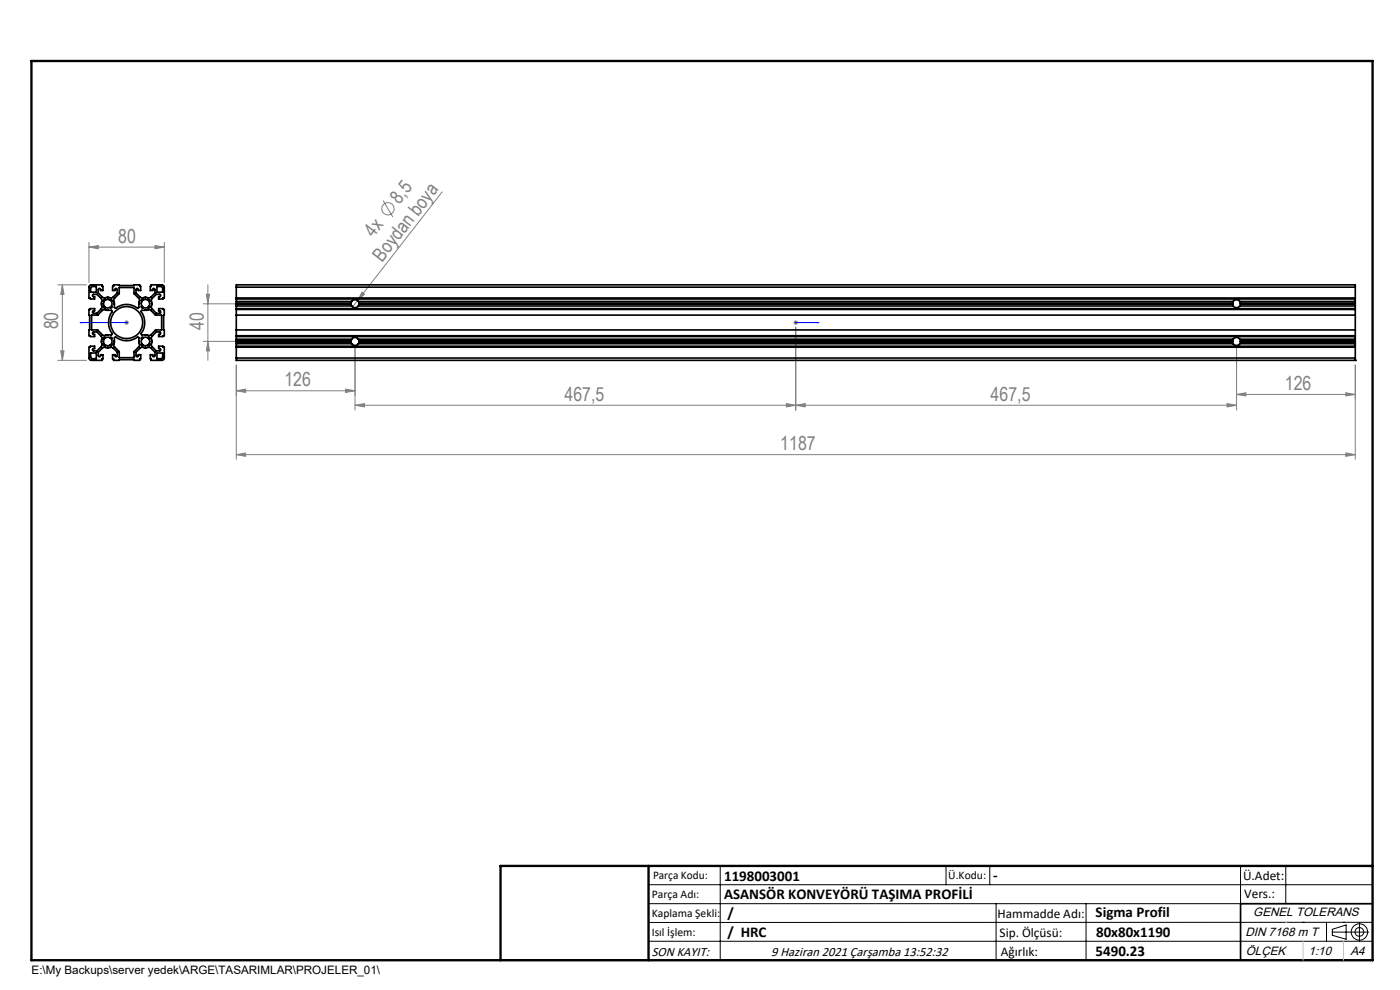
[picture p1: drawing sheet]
<svg xmlns="http://www.w3.org/2000/svg" width="297mm" height="210mm" viewBox="0 0 297 210" stroke-linecap="round" stroke-linejoin="round" font-family="sans-serif">
<g fill="none" stroke="#808080" stroke-width=".21">
<path d="M18.9 52.4l1.9-.3v.7zM18.9 51.4v8.5M18.9 52.4h16M32.9 52.1l2 .3-2 .4zM34.9 51.4v8.5M81.3 42.5l2 3.5M93.8 40.7l-18 23.1M12.2 60.4h6.1M12.2 76.4h6.1M12.9 74.4h.7l-.4 2zM13.2 60.4v16M13.2 60.4l.4 2h-.7z"/>
<path d="M26.4 68.4h1M26.5 68.1l.7 .7M26.8 67.9v1M27.2 68.1l-.7 .7M43.1 64.4h31.2M43.1 72.4h31.2M43.8 62.4h.6l-.3 2zM44.1 60.4v16M44.1 72.4l.3 2h-.6zM50.1 77.4v20M75.3 73.4v13.6M75.8 63.8l-1 1.3"/>
<path d="M76.8 62l.5 .4-1.5 1.4zM168.3 68.4h1M168.5 68.1l.7 .7M168.8 69.4v17.6M168.8 67.9v1M169.2 68.1l-.7 .7M262.3 73.4v13.6M287.5 77.4v20M50.1 96.4l2-.3v.7zM50.1 82.9l2-.4v.7zM50.1 96.4h237.4M50.1 82.9h25.2"/>
<path d="M73.3 82.5l2 .4-2 .3zM75.3 86l2-.4v.7zM75.3 86h187M166.8 85.6l2 .4-2 .3zM168.8 86l2-.4v.7zM260.3 85.6l2 .4-2 .3zM262.3 83.7l2-.4v.7zM262.3 83.7h25.2M285.5 83.3l2 .4-2 .3zM285.5 96.1l2 .3-2 .4z"/>
<circle cx="82.3" cy="44.3" r="1.3"/>
</g>
<g fill="none" stroke="#000" stroke-width=".21">
<path d="M137.6 187.7h153.6M137.6 191.7h153.6M137.6 199.7h153.6M152.8 183.7v20M200.7 183.7v4M210 183.7v4M211.3 191.7v12M230.4 191.7v12M263.2 183.7v20M272.8 183.7v8M276.4 195.6h.1M281.4 195.6v4.1"/>
<path d="M282.6 197.7h7.8M282.6 197.1l3-.9v3l-3-.8zM285 195.6h.1M288.4 195.8v3.8M291.2 195.6l-153.6 .1"/>
<circle cx="288.4" cy="197.7" r="1.74"/>
<circle cx="288.4" cy="197.7" r=".93"/>
</g>
<path d="M17 68.4h.5h-.5M17 68.4h9.8M26.7 68.4h.3zM26.8 68.4h.1M168.7 68.4h.2zM168.8 68.4h.1M168.8 68.4h4.9M173.7 68.4h-.5h.5" fill="none" stroke="#00f" stroke-width=".21"/>
<path d="M291.2 191.7h-28v12M106.2 203.7h185" fill="none" stroke="#000" stroke-width=".35"/>
<path d="M6.7 12.9h284.5v190.8h-284.5zM137.6 183.7v20M291.2 183.7h-185v20" fill="none" stroke="#000" stroke-width=".5"/>
<path d="M272.8 195.6h.1M276.4 199.7v4M285 199.7v4" fill="none" stroke="#c0c0c0" stroke-width=".21"/>
<g fill="#00f">
<path d="M173.2 68.4h.5zM168.7 68.4h.2z"/>
<path d="M26.7 68.4h.3zM17 68.4h.5z"/>
</g>
<g fill="#808080">
<path d="M76.8 62l.5 .4-1.5 1.4z"/>
<path d="M32.9 52.1l2 .3-2 .4zM18.9 52.4l1.9-.3v.7z"/>
<path d="M285.5 96.1l2 .3-2 .4zM50.1 96.4l2-.3v.7zM73.3 82.5l2 .4-2 .3zM50.1 82.9l2-.4v.7z"/>
<path d="M75.3 86l2-.4v.7zM166.8 85.6l2 .4-2 .3zM168.8 86l2-.4v.7zM260.3 85.6l2 .4-2 .3zM262.3 83.7l2-.4v.7zM285.5 83.3l2 .4-2 .3z"/>
<path d="M13.2 60.4l.4 2h-.7zM12.9 74.4h.7l-.4 2z"/>
<path d="M43.8 62.4h.6l-.3 2zM44.1 72.4l.3 2h-.6z"/>
</g>
<g fill="none" stroke="#000" stroke-width=".35">
<path d="M19 60.6l.3-.2h2.3v.3h.2v.9h-.5v-.2a.25 .25 0 0 0-.2-.2 .25 .25 0 0 0-.3 .2v.8l.9 .8 .4 .2 .6-.1h1.1l1.1-.9v-.8a.25 .25 0 0 0-.3-.2 .25 .25 0 0 0-.2 .2v.2h-.5v-.9h.2v-.3h1.2v.2l4.3-.2v.3h.2v.9h-.4l-.1-.3-.3-.1-.1 .1v.9l1.1 1 1-.1 .6 .1 .4-.2 .9-.8v-.8l-.2-.2-.3 .1v.3h-.5v-.9h.2v-.3h2.4l.2 .2 .2 .2v2.4h-.3v.2h-.9v-.5h.3v-.4l-.8-.1-1.1 1.2v1.7l1.1 1.2 .8-.1v-.4l-.3-.1v-.4h.9v.1h.3v1.2h-.2l.2 4.4h-.3v.2h-.9v-.5h.2a.27 .27 0 0 0 .2-.2 .27 .27 0 0 0-.2-.3h-.7l-1.1 1.2 .1 1.9 1 .9h.7a.25 .25 0 0 0 .2-.2 .25 .25 0 0 0-.2-.3h-.2v-.5h.9v.3h.3v2.3l-.2 .3-.3 .1h-2.3v-.3h-.2v-.9h.5v.2a.25 .25 0 0 0 .2 .3 .25 .25 0 0 0 .3-.3v-.7l-.9-.9-.4-.1-.6 .1-1.1-.1-1 1v.7a.25 .25 0 0 0 .2 .3 .25 .25 0 0 0 .3-.3v-.2h.4v.9h-.2v.3h-1.2v-.1l-4.3 .1v-.3h-.2v-.9h.5v.3l.3 .2 .2-1-1.1-1-1.1 .1-.6-.1-.4 .1-.9 .9 .2 1 .3-.2v-.3h.5v.9h-.2v.3h-2.2l-.4-.1-.1-.3v-2.3h.3v-.3h.9v.5l-.4 .1-.1 .3 .2 .1h.8l1-1.1v-1.7l-1-1.2h-.7l-.3 .2 .1 .3h.4v.5h-.9v-.2h-.3v-1.2h.1l-.1-4.4h.3v-.1h.9v.4h-.2a.27 .27 0 0 0-.3 .3 .27 .27 0 0 0 .3 .3h.7l1-1.2-.1-1.9-.9-1h-.7a.25 .25 0 0 0-.3 .3 .25 .25 0 0 0 .3 .2h.2v.5h-.9v-.2h-.3v-2.4zM19.2 74.9h1.2v1.2l-1.1-.1zM19.3 60.9l1.1-.1v1.2h-1.2zM19.5 66.8h1.2l1-.9 .4-.2 1.5 .1 .2 .2a4.2 4.2 0 0 0 0 4.9l-.2 .1-1.5 .2-.4-.2-1-1h-1.3zM22 71.6h1.4a.2 .2 0 0 1 .3 0 .2 .2 0 0 1 0 .3v.9a.29 .29 0 0 1 .1 .3 .29 .29 0 0 1-.3 .2l-.1-.1-.4 .1-.6-.1a.22 .22 0 0 1-.4 .1 .22 .22 0 0 1 .1-.4zM22.1 63.5l.3 .2 .3-.2 .7 .2a.22 .22 0 0 1 .3-.1 .22 .22 0 0 1-.1 .4l.2 .4-.1 .6a.2 .2 0 0 1 0 .3 .2 .2 0 0 1-.3 0h-1.1a.22 .22 0 0 1-.3-.1 .22 .22 0 0 1 .1-.3v-.9l-.2-.3zM24.3 71.6l.1-.1a4.3 4.3 0 0 0 5 0l.2 1.8-1.2 1.3v1.3l-3.1-.1v-1.2l-1.2-1.3zM25.3 61h3.1v1.3l1.2 1.3-.2 1.8a4.3 4.3 0 0 0-5 0l-.3-1.8 1.2-1.3zM29.5 64.3h.1M29.5 72.5h.1M30 65.9l1.8-.2 1.2 1.1h1.3v3.2h-1.3l-1.2 1.1-1.7-.1-.2-.1a4.2 4.2 0 0 0 0-4.9zM30 71.6h1.4a.21 .21 0 0 1 .3 0 .21 .21 0 0 1 0 .3v1.1a.2 .2 0 0 1 0 .3 .2 .2 0 0 1-.3 0h-.7l-.3-.1a.22 .22 0 0 1-.4 .1 .22 .22 0 0 1 .1-.4l-.1-.5z"/>
<path d="M30.1 63.5l.3 .2 .3-.2 .7 .1a.2 .2 0 0 1 .3 0 .2 .2 0 0 1 0 .3v1.1a.21 .21 0 0 1 0 .3 .21 .21 0 0 1-.3 0l-1-.1a.22 .22 0 0 1-.3 .1 .22 .22 0 0 1-.1-.2l.1-.2-.1-.5zM33.3 74.9h1.2v1l-.3 .2h-.9zM33.3 60.8h.9l.3 .2v1h-1.2zM50.1 60.9v-.5h237.4v.5M50.1 75.9v.5h237.4v-.5M50.1 71.4v.6M50.1 64.9v.6M50.1 63.4v.6M50.1 72.9v.5M50.1 64v.3M50.1 64.5v.4M50.1 72.5v.4"/>
<path d="M50.1 72v.3M50.1 60.9h237.4M50.1 60.9v2.5M50.1 64.3v.2M50.1 65.5v5.9M50.1 72.3v.2M50.1 73.4v2.5M50.1 63.2h237.4M50.1 73.7h237.4M50.1 75.9h237.4M50.1 66.8h237.4M50.1 65.6h237.4"/>
<path d="M50.1 70h237.4M50.1 71.2h237.4M50.1 63.4h237.4M50.1 73.4h237.4M50.1 65.5h237.4M50.1 71.4h237.4M50.1 72h24.5M50.1 64.9h24.5M50.1 64h24.5M50.1 72.9h24.5M50.1 64.3h24.4M50.1 64.5h24.4"/>
<path d="M50.1 72.5h24.4M50.1 72.3h24.4M50.1 64.4h24.4M50.1 72.4h24.4M74.5 64.5l.1 .4M74.5 72.5l.1 .4M74.5 64.3v.1M74.5 72.4v.1M74.5 64.4v.1M74.5 72.3v.1M74.6 72l.2-.2a.88 .88 0 0 1 1.2 .2M74.6 64.9l.1 .1a.89 .89 0 0 0 1.3-.1"/>
<path d="M74.6 64l.3-.3a.86 .86 0 0 1 1.1 .3M74.6 72.9l.1 .1a.89 .89 0 0 0 1.3-.1M74.6 64l-.1 .3M74.6 72l-.1 .3M76 64l.2 .3M76 72l.2 .3M76 72h185.6M76 64.9h185.6M76 64h185.6M76 72.9h185.6M76.2 64.5l-.2 .4M76.2 72.5l-.2 .4"/>
<path d="M76.2 64.3v.1M76.2 72.4v.1M76.2 64.4v.1M76.2 72.3v.1M76.2 64.3h185.3M76.2 64.5h185.3M76.2 72.5h185.3M76.2 72.3h185.3M76.2 64.4h185.3M76.2 72.4h185.3M261.5 64.5l.1 .4M261.5 72.5l.1 .4"/>
<path d="M261.5 64.3v.1M261.5 72.4v.1M261.5 64.4v.1M261.5 72.3v.1M261.6 72l.2-.2a.83 .83 0 0 1 1.2 .2M261.6 64.9l.1 .1a.85 .85 0 0 0 1.3-.1M261.6 64l.3-.3a.81 .81 0 0 1 1.1 .3M261.6 72.9l.1 .1a.85 .85 0 0 0 1.3-.1M261.6 64l-.1 .3M261.6 72l-.1 .3M263 64l.2 .3M263 72l.2 .3"/>
<path d="M263 72h24.5M263 64.9h24.5M263 64h24.5M263 72.9h24.5M263.2 64.5l-.2 .4M263.2 72.5l-.2 .4M263.2 64.3v.1M263.2 72.4v.1M263.2 64.4v.1M263.2 72.3v.1M263.2 64.3h24.3M263.2 64.5h24.3"/>
<path d="M263.2 72.5h24.3M263.2 72.3h24.3M263.2 64.4h24.3M263.2 72.4h24.3M287.5 71.4v.6M287.5 64.9v.6M287.5 63.4v.6M287.5 72.9v.5M287.5 64v.3M287.5 64.5v.4M287.5 72.5v.4M287.5 72v.3"/>
<path d="M287.5 60.9v2.5M287.5 64.3v.2M287.5 65.5v5.9M287.5 72.3v.2M287.5 73.4v2.5"/>
<circle cx="26.9" cy="68.4" r="3.4"/>
</g>
<path d="M50 76.4a.17 .17 0 0 1 .3 0 .17 .17 0 0 1-.3 0zM287.3 76.4a.2 .2 0 0 1 .4 0 .2 .2 0 0 1-.4 0z" fill="#000"/>
<g font-size="4.1" fill="#808080">
<text x="84.8" y="43.4" transform="rotate(-52 84.8 43.4)">8,5</text>
<text x="25.1" y="51.5">80</text>
<text x="79.2" y="50.5" transform="rotate(-52 79.2 50.5)">4x</text>
<text x="81.1" y="55.8" transform="rotate(-52 81.1 55.8)">Boydan boya</text>
<text x="12.3" y="69.9" transform="rotate(-90 12.3 69.9)">80</text>
<text x="43.2" y="70" transform="rotate(-90 43.2 70)">40</text>
<text x="60.3" y="82">126</text>
<text x="272.6" y="82.7">126</text>
<text x="119.8" y="85">467,5</text>
<text x="210.2" y="85">467,5</text>
<text x="165.5" y="95.5">1187</text>
</g>
<g font-size="3.2">
<text x="153.6" y="186.8">1198003001</text>
<text x="153.6" y="190.8">ASANSÖR KONVEYÖRÜ TAŞIMA PROFİLİ</text>
<text x="210.7" y="186.6">-</text>
<text x="154.3" y="194.8">/</text>
<text x="232.4" y="194.5">Sigma Profil</text>
<text x="154.3" y="198.8">/ HRC</text>
<text x="232.4" y="202.8">5490.23</text>
<text x="232.5" y="198.8">80x80x1190</text>
</g>
<g font-size="2.8">
<text x="263.7" y="186.7">Ü.Adet:</text>
<text x="263.9" y="190.5">Vers.:</text>
<text x="211.6" y="194.8">Hammadde Adı:</text>
<text x="138.3" y="202.8">SON KAYIT:</text>
<text x="163.6" y="202.8">9 Haziran 2021 Çarşamba 13:52:32</text>
<text x="212.1" y="198.7">Sip. Ölçüsü:</text>
<text x="212.3" y="202.7">Ağırlık:</text>
</g>
<g font-size="2.6">
<text x="265.9" y="194.4">GENEL TOLERANS</text>
<text x="264.2" y="198.5">DIN 7168 m T</text>
<text x="264.3" y="202.6">ÖLÇEK</text>
<text x="277.6" y="202.6">1:10</text>
<text x="286.5" y="202.6">A4</text>
</g>
<g font-size="2.5">
<text x="138.3" y="190.5">Parça Adı:</text>
<text x="138.5" y="186.5">Parça Kodu:</text>
<text x="201.2" y="186.5">Ü.Kodu:</text>
<text x="138.3" y="194.5">Kaplama Şekli:</text>
<text x="138.3" y="198.6">Isıl İşlem:</text>
<text x="6.7" y="206.7">E:\My Backups\server yedek\ARGE\TASARIMLAR\PROJELER_01\</text>
</g>
</svg>
